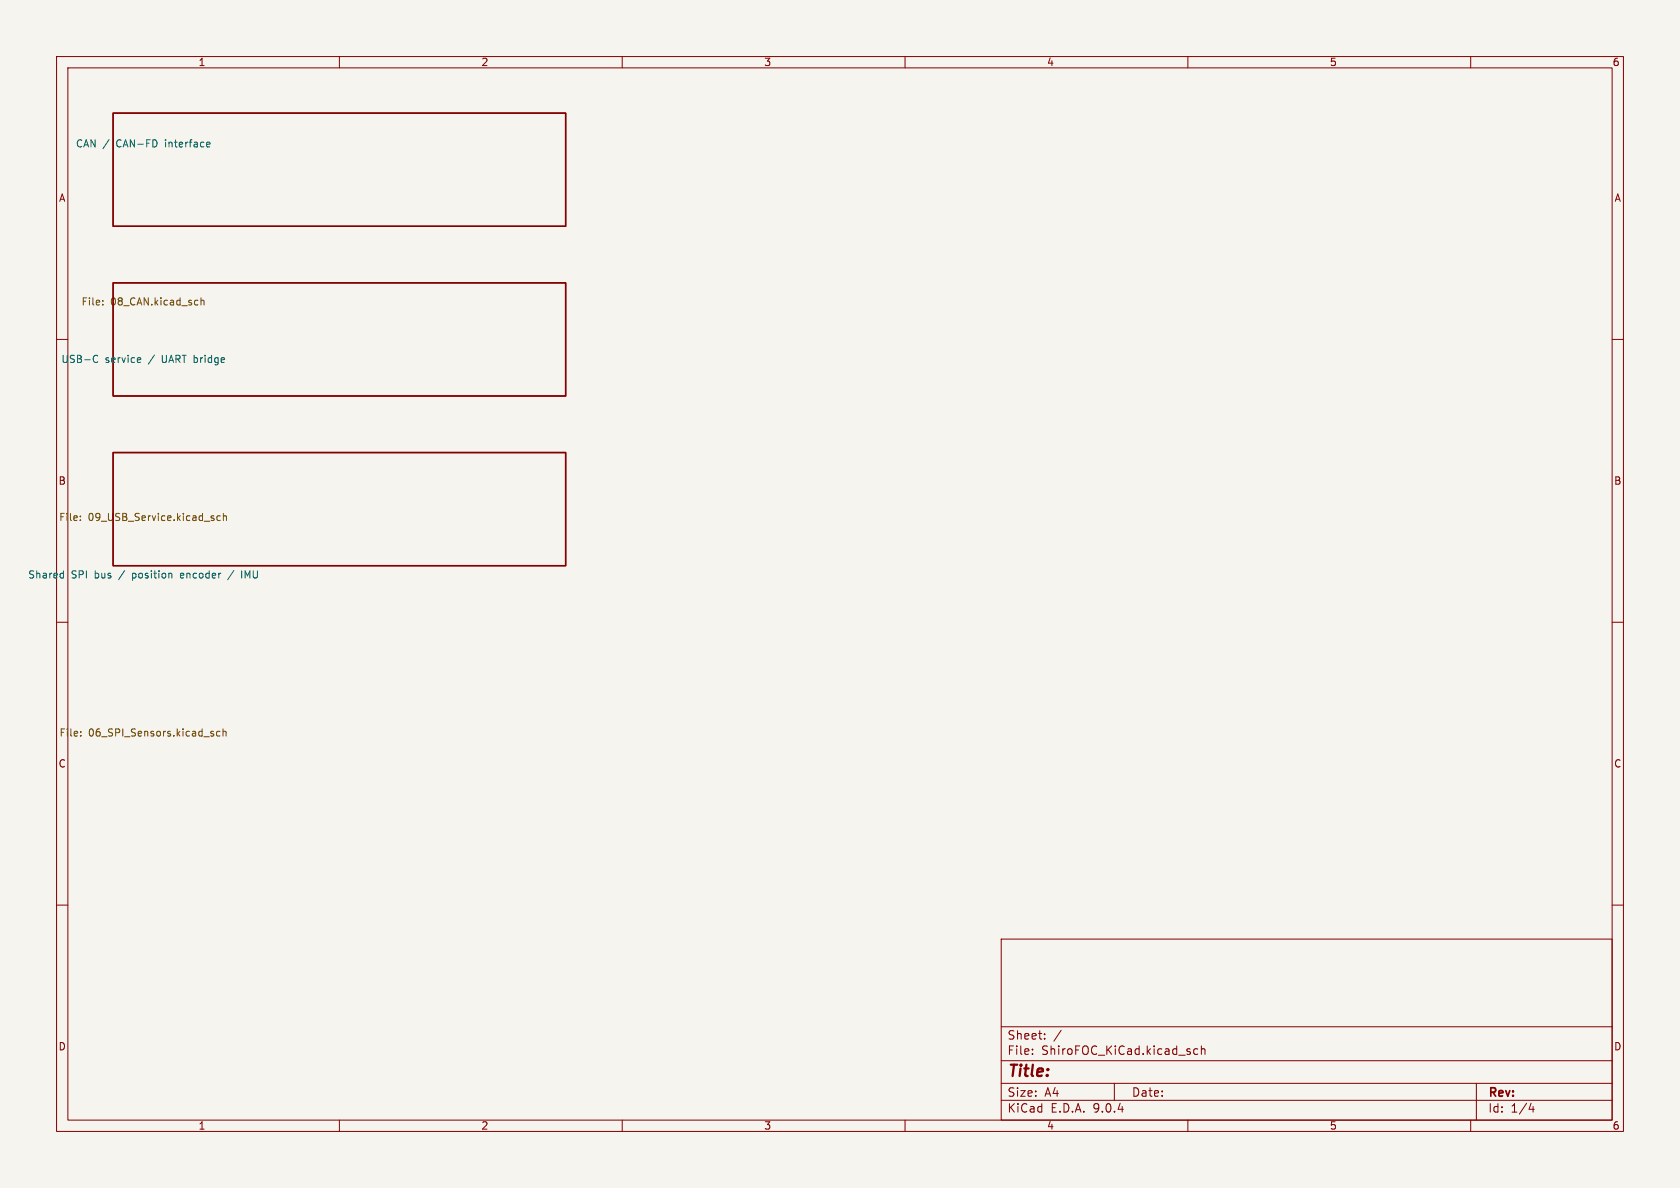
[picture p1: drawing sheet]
<svg xmlns="http://www.w3.org/2000/svg" width="297mm" height="210mm" viewBox="0 0 297 210" stroke-linecap="round" stroke-linejoin="round" font-family="sans-serif">
<path d="M0 0h297v210h-297z" fill="#f5f4ef" stroke="#f5f4ef" stroke-width=".18"/>
<g fill="none" stroke="#840000" stroke-width=".18">
<path d="M10 10h277v190h-277zM12 12h273v186h-273zM60 10v2M110 10v2M160 10v2M210 10v2M260 10v2M10 60h2M285 60h2M10 110h2M285 110h2M10 160h2"/>
<path d="M177 166h108v32h-108zM285 160h2M60 198v2M110 198v2M160 198v2M177 194.5h108M177 191.5h108M177 187.5h108M177 181.5h108M182.5 186.3v.1M182.5 185.5v.1M184.7 183.6v.1"/>
<path d="M184.7 182.8v.1M187.6 182.1l-1.3 2M197 191.5v3M210 198v2M211.7 185.5l-.4-.1-.3 .3v.4l.2 .2h.5M212.4 185.5l.2-.1 .4 .1v.9M212.4 184.9v1.5M260 198v2M261 191.5v6.5M270.7 195l-.4 1.1h.9M271 195.6v1"/>
</g>
<path d="M20 20h80v20h-80zM20 50h80v20h-80zM20 80h80v20h-80z" fill="none" stroke="#840000" stroke-width=".25"/>
<g fill="none" stroke="#006464" stroke-width=".18">
<path d="M36.7 25.1l.4 .1v.2l-.6 .2M37.1 25.9l-.4 .1M16.7 62.9l.3-.1 .3 .1M17.3 64l-.3 .1-.3-.1M24.7 63.2l.2 .3-.6 .2M24.8 64l-.1 .1M11.1 101.3l.1 .1M11.2 100.9v1.3M11.2 102.1l-.1 .1M32.1 101.3l-.2 .2v.5l.2 .2M32.5 101.6l-.6 .2M41.3 100.8l-1.1 1.7"/>
<path d="M42.7 100.9v1.3"/>
</g>
<g fill="none" stroke="#725600" stroke-width=".18">
<path d="M18.2 53.8v.1M18.2 53.1v.2M35.5 52.6v1.3M35.5 53.2l.2-.1h.3l.1 .8M14.2 91.9v.1M14.2 91.2v.2M38.9 91.2h-.3l-.3 .2 .2 .6h.4M39.5 91.3l.2-.1h.3v.8M39.5 90.7v1.3M14.3 130v.1M14.3 129.3v.2M37.7 129.8v.3"/>
<path d="M38.9 129.3h-.4l-.2 .2 .1 .6h.5M39.4 129.4l.2-.1h.3l.1 .8M39.4 128.8v1.3"/>
</g>
<text font-size="2.8" fill="#840000" x="178" y="190.9">Title:</text>
<g font-size="2.1" fill="#840000">
<text x="178" y="184">Sheet:</text>
<text x="178" y="186.7">File:</text>
<text x="184.1" y="186.7">ShiroFOC_KiCad.kicad_sch</text>
<text x="178" y="196.9">KiCad</text>
<text x="178" y="194.1">Size:</text>
<text x="184.7" y="194.1">A4</text>
<text x="185.7" y="196.9">E.D.A.</text>
<text x="193.3" y="196.9">9.0.4</text>
<text x="200" y="194.1">Date:</text>
<text x="263" y="194.3">Rev:</text>
<text x="263" y="196.9">Id:</text>
<text x="267.1" y="196.9">1/4</text>
</g>
<g font-size="1.8" fill="#840000">
<text x="35" y="11.9">1</text>
<text x="85" y="11.9">2</text>
<text x="135" y="11.9">3</text>
<text x="185" y="11.9">4</text>
<text x="235" y="11.9">5</text>
<text x="285" y="11.9">6</text>
<text x="10.3" y="35.9">A</text>
<text x="285.3" y="35.9">A</text>
<text x="10.3" y="85.9">B</text>
<text x="285.3" y="85.9">B</text>
<text x="10.3" y="135.9">C</text>
<text x="285.3" y="135.9">C</text>
<text x="10.3" y="185.9">D</text>
<text x="285.3" y="185.9">D</text>
<text x="35" y="199.9">1</text>
<text x="85" y="199.9">2</text>
<text x="135" y="199.9">3</text>
<text x="185" y="199.9">4</text>
<text x="235" y="199.9">5</text>
<text x="285" y="199.9">6</text>
</g>
<g font-size="1.8" fill="#006464">
<text x="13.3" y="26.3">CAN /</text>
<text x="20.7" y="26.3">CAN-FD</text>
<text x="29.5" y="26.3">interface</text>
<text x="10.8" y="64.4">USB-C</text>
<text x="18.6" y="64.4">service</text>
<text x="26.4" y="64.4">/</text>
<text x="28.9" y="64.4">UART bridge</text>
<text x="4.9" y="102.5">Shared</text>
<text x="12.6" y="102.5">SPI</text>
<text x="16.8" y="102.5">bus</text>
<text x="21.3" y="102.5">/</text>
<text x="23.8" y="102.5">position</text>
<text x="32.6" y="102.5">encoder</text>
<text x="43.7" y="102.5">IMU</text>
</g>
<g font-size="1.8" fill="#725600">
<text x="14.3" y="54.2">File:</text>
<text x="19.5" y="54.2">08_CAN.kicad_sch</text>
<text x="10.4" y="92.3">File:</text>
<text x="15.6" y="92.3">09_USB_Service.kicad_sch</text>
<text x="10.4" y="130.4">File:</text>
<text x="15.6" y="130.4">06_SPI_Sensors.kicad_sch</text>
</g>
</svg>
